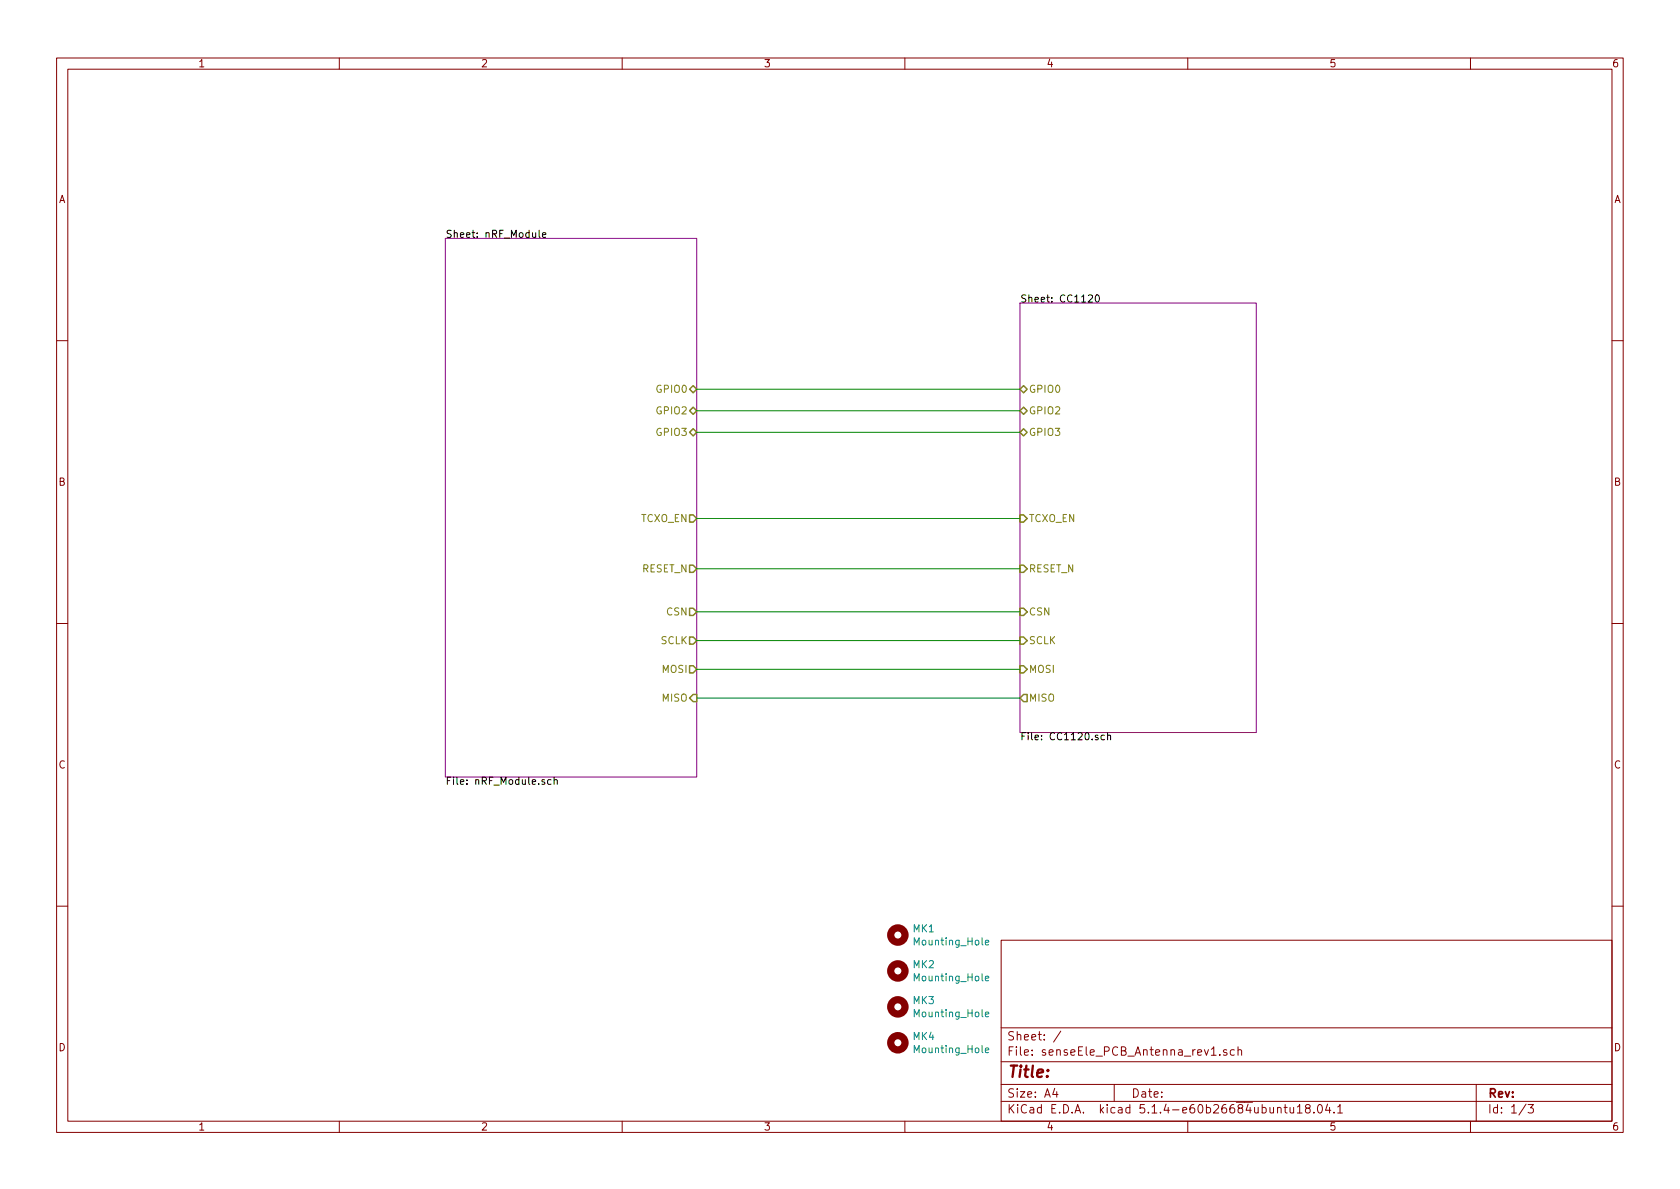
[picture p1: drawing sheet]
EESchema Schematic File Version 4
LIBS:senseEle_PCB_Antenna_rev1-cache
EELAYER 30 0
EELAYER END
$Descr A4 11693 8268
encoding utf-8
Sheet 1 3
Title ""
Date ""
Rev ""
Comp ""
Comment1 ""
Comment2 ""
Comment3 ""
Comment4 ""
$EndDescr
$Sheet
S 3100 1650 1750 3750
U 5D1F6B8A
F0 "nRF_Module" 50
F1 "nRF_Module.sch" 50
F2 "GPIO0" B R 4850 2700 50 
F3 "GPIO2" B R 4850 2850 50 
F4 "CSN" O R 4850 4250 50 
F5 "SCLK" O R 4850 4450 50 
F6 "MOSI" O R 4850 4650 50 
F7 "MISO" I R 4850 4850 50 
F8 "GPIO3" B R 4850 3000 50 
F9 "RESET_N" O R 4850 3950 50 
F10 "TCXO_EN" O R 4850 3600 50 
$EndSheet
Wire Wire Line
	7100 4850 4850 4850
Wire Wire Line
	7100 4650 4850 4650
Wire Wire Line
	7100 4450 4850 4450
Wire Wire Line
	7100 4250 4850 4250
Wire Wire Line
	7100 3950 4850 3950
Wire Wire Line
	7100 3600 4850 3600
Wire Wire Line
	7100 3000 4850 3000
Wire Wire Line
	7100 2850 4850 2850
Wire Wire Line
	7100 2700 4850 2700
$Sheet
S 7100 2100 1645 2990
U 5D038903
F0 "CC1120" 50
F1 "CC1120.sch" 50
F2 "GPIO0" B L 7100 2700 50 
F3 "GPIO2" B L 7100 2850 50 
F4 "RESET_N" I L 7100 3950 50 
F5 "TCXO_EN" I L 7100 3600 50 
F6 "GPIO3" B L 7100 3000 50 
F7 "CSN" I L 7100 4250 50 
F8 "SCLK" I L 7100 4450 50 
F9 "MOSI" I L 7100 4650 50 
F10 "MISO" O L 7100 4850 50 
$EndSheet
$Comp
L sense:Mounting_Hole MK1
U 1 1
P 6250 6500
F 0 "MK1" H 6350 6546 50  0000 L CNN
F 1 "Mounting_Hole" H 6350 6455 50  0000 L CNN
F 2 "sense_fp:MountingHole_2.7mm_M2.5" H 6250 6500 50  0001 C CNN
F 3 "" H 6250 6500 50  0001 C CNN
	1    6250 6500
	1    0    0    -1  
$EndComp
$Comp
L sense:Mounting_Hole MK2
U 1 1
P 6250 6750
F 0 "MK2" H 6350 6796 50  0000 L CNN
F 1 "Mounting_Hole" H 6350 6705 50  0000 L CNN
F 2 "sense_fp:MountingHole_2.7mm_M2.5" H 6250 6750 50  0001 C CNN
F 3 "" H 6250 6750 50  0001 C CNN
	1    6250 6750
	1    0    0    -1  
$EndComp
$Comp
L sense:Mounting_Hole MK3
U 1 1
P 6250 7000
F 0 "MK3" H 6350 7046 50  0000 L CNN
F 1 "Mounting_Hole" H 6350 6955 50  0000 L CNN
F 2 "sense_fp:MountingHole_2.7mm_M2.5" H 6250 7000 50  0001 C CNN
F 3 "" H 6250 7000 50  0001 C CNN
	1    6250 7000
	1    0    0    -1  
$EndComp
$Comp
L sense:Mounting_Hole MK4
U 1 1
P 6250 7250
F 0 "MK4" H 6350 7296 50  0000 L CNN
F 1 "Mounting_Hole" H 6350 7205 50  0000 L CNN
F 2 "sense_fp:MountingHole_2.7mm_M2.5" H 6250 7250 50  0001 C CNN
F 3 "" H 6250 7250 50  0001 C CNN
	1    6250 7250
	1    0    0    -1  
$EndComp
$EndSCHEMATC
